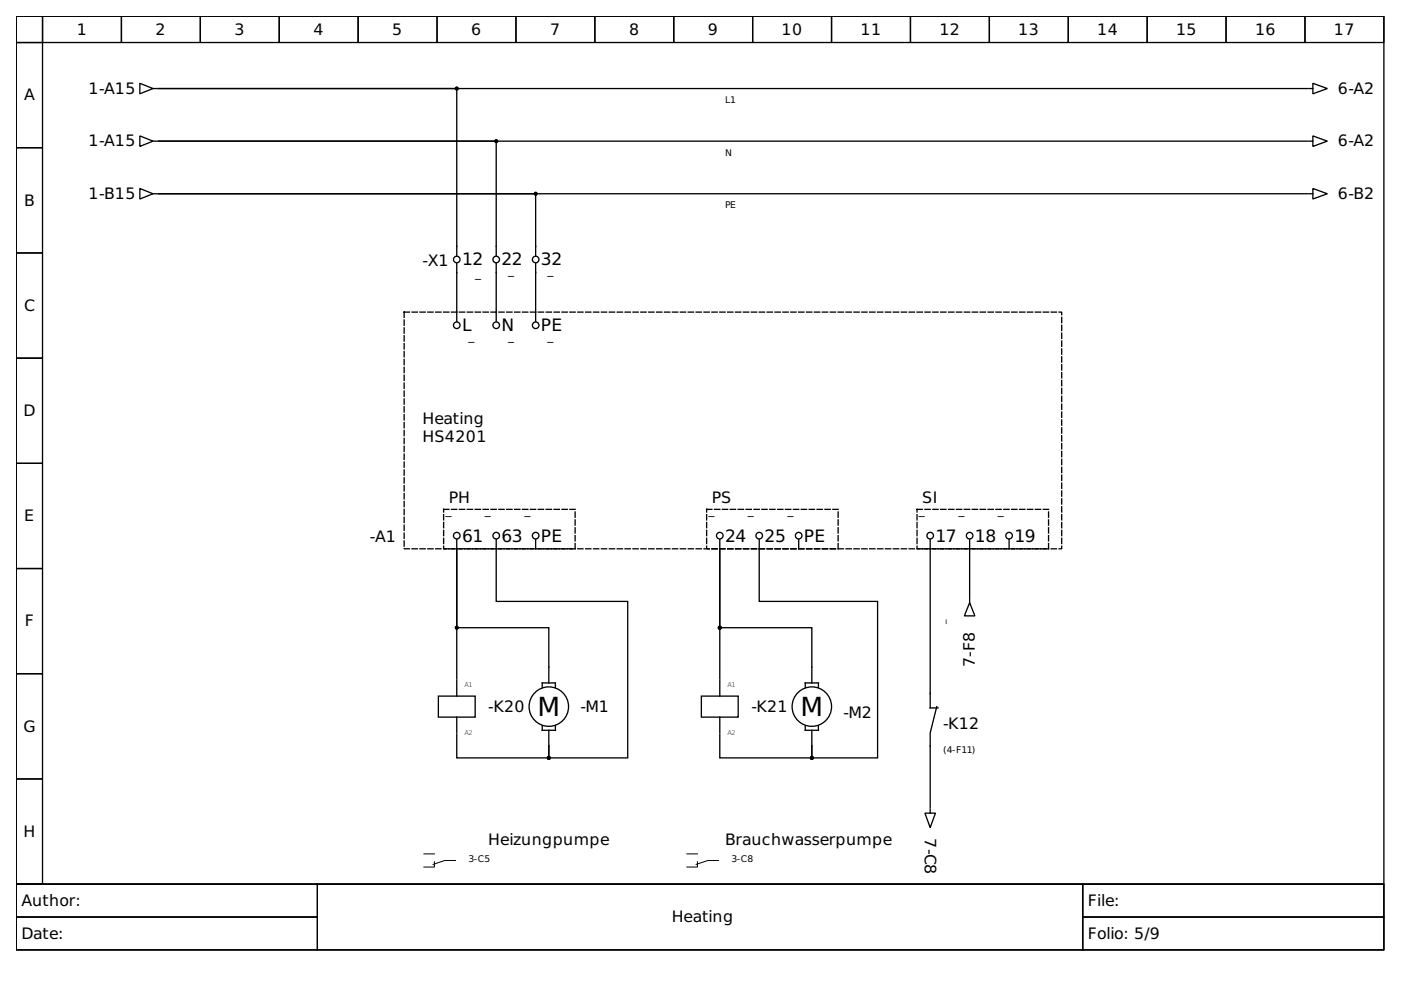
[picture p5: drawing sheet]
<svg xmlns="http://www.w3.org/2000/svg" width="297mm" height="210mm" viewBox="0 0 297 210" stroke-linecap="round" stroke-linejoin="round" font-family="sans-serif">
<g fill="none" stroke="#000" stroke-width=".28">
<path d="M3.4 3.4h290v184.1h-290zM3.4 3.4h5.6v5.6h-5.6zM3.4 9h5.6v22.3h-5.6zM9 3.4h16.7v5.6h-16.7zM25.7 3.4h16.8v5.6h-16.8zM29.6 17.7l2.8 1.1-2.8 1.1zM32.4 18.8h.9M42.5 3.4h16.7v5.6h-16.7zM59.2 3.4h16.7v5.6h-16.7zM75.9 3.4h16.8v5.6h-16.8zM92.7 3.4h16.7v5.6h-16.7zM109.4 3.4h16.7v5.6h-16.7z"/>
<path d="M126.1 3.4h16.7v5.6h-16.7zM142.8 3.4h16.8v5.6h-16.8zM159.6 3.4h16.7v5.6h-16.7zM176.3 3.4h16.7v5.6h-16.7zM193 3.4h16.8v5.6h-16.8zM209.8 3.4h16.7v5.6h-16.7zM226.5 3.4h16.7v5.6h-16.7zM243.2 3.4h16.8v5.6h-16.8zM260 3.4h16.7v5.6h-16.7zM276.7 3.4h16.7v5.6h-16.7zM277.2 18.8h-243.6h63.2v35.4M277.5 18.8h.9"/>
<path d="M278.4 17.7l3 1.1-3 1.1zM3.4 31.3h5.6v22.3h-5.6zM29.6 28.8l2.8 1.1-2.8 1.1zM29.6 40l2.8 1.1-2.8 1.1zM32.4 29.9h.9M277.2 29.9h-243.6h71.6v24.3M277.5 29.9h.9M278.4 28.8l3 1.1-3 1.1zM278.4 40l3 1.1-3 1.1zM3.4 53.6h5.6v22.3h-5.6zM32.4 41.1h.9M96.8 55.9v12.2"/>
<path d="M105.2 55.9v12.2M113.6 55.9v12.2M277.2 41.1h-243.6h80v13.1M277.5 41.1h.9M3.4 75.9h5.6v22.3h-5.6zM3.4 98.2h5.6v22.3h-5.6zM96.8 114.4v2M96.8 116.4v27.6M96.8 116.4v16.7h19.6v11.7M105.2 114.4v13.1h27.9v33.2h-16.7v-2.5M113.6 114.4v2M152.6 116.4v27.6"/>
<path d="M152.6 116.4v16.7h19.5v11.7M152.6 114.4v2M161 114.4v13.1h25.1v33.2h-14v-2.5M169.3 114.4v2M197.2 114.4v35.7h1.7M205.6 114.4v12.3M213.9 114.4v2M3.4 120.5h5.6v22.3h-5.6zM205.6 127.8l1.1 2.8h-2.2zM205.6 127v.8M3.4 142.8h5.6v22.4h-5.6zM92.9 147.6h7.8v4.4h-7.8z"/>
<path d="M96.8 144.2v3.4M96.8 152v3.4M96.8 155.7v5h19.6v-2.5M115 145.8v-1h2.8v1M115 153.9v.9h2.8v-.9M116.4 154.8v3.4M148.7 147.6h7.8v4.4h-7.8zM152.6 155.7v5h19.5v-2.5M152.6 144.2v3.4M152.6 152v3.4M170.7 153.9v.9h2.8v-.9M170.7 145.8v-1h2.8v1"/>
<path d="M172.1 154.8v3.4M198.6 149.8l-1.4 5.6v15.9M3.4 165.2h5.6v22.3h-5.6zM196.1 172.4h2.2l-1.1 3.1zM197.2 171.6v.8M3.4 187.5h290v13.9h-290z"/>
<circle cx="96.8" cy="55" r=".7"/>
<circle cx="105.2" cy="55" r=".7"/>
<circle cx="113.6" cy="55" r=".7"/>
<circle cx="96.8" cy="69" r=".7"/>
<circle cx="105.2" cy="69" r=".7"/>
<circle cx="113.6" cy="69" r=".7"/>
<circle cx="96.8" cy="113.6" r=".7"/>
<circle cx="105.2" cy="113.6" r=".7"/>
<circle cx="113.6" cy="113.6" r=".7"/>
<circle cx="152.6" cy="113.6" r=".7"/>
<circle cx="161" cy="113.6" r=".7"/>
<circle cx="169.3" cy="113.6" r=".7"/>
<circle cx="197.2" cy="113.6" r=".7"/>
<circle cx="205.6" cy="113.6" r=".7"/>
<circle cx="213.9" cy="113.6" r=".7"/>
<circle cx="116.4" cy="149.8" r="4.2"/>
<circle cx="172.1" cy="149.8" r="4.2"/>
</g>
<path d="M3.4 187.5h63.9v6.9h-63.9zM3.4 194.4h63.9v7h-63.9zM67.3 187.5h162.3v13.9h-162.3zM89.9 181h2.2M92.1 182.7v1.1h-2.2M96.6 182.4h-2.3l-2.5 .9M145.6 181h2.3M147.9 182.7v1.1h-2.3M152.3 182.4h-2.2l-2.5 .9M229.6 187.5h63.8v6.9h-63.8zM229.6 194.4h63.8v7h-63.8z" fill="none" stroke="#000" stroke-width=".21"/>
<path d="M85.7 66.2h139.4v50.2h-139.4zM94.1 108h27.8v8.4h-27.8zM149.8 108h27.9v8.4h-27.9zM194.4 108h27.9v8.4h-27.9z" fill="none" stroke="#000" stroke-width=".28" stroke-dasharray="1.1 .6"/>
<g fill="#000" stroke="#000" stroke-width=".28">
<circle cx="96.8" cy="18.8" r=".28"/>
<circle cx="105.2" cy="29.9" r=".28"/>
<circle cx="113.6" cy="41.1" r=".28"/>
<circle cx="96.8" cy="133.1" r=".28"/>
<circle cx="152.6" cy="133.1" r=".28"/>
<circle cx="116.4" cy="160.7" r=".28"/>
<circle cx="172.1" cy="160.7" r=".28"/>
</g>
<g font-size="5.6">
<text x="114" y="151.8">M</text>
<text x="169.8" y="151.8">M</text>
</g>
<g font-size="3.6">
<text x="98" y="56.3">12</text>
<text x="106.3" y="56.3">22</text>
<text x="114.7" y="56.3">32</text>
<text x="98" y="70.2">L</text>
<text x="106.3" y="70.2">N</text>
<text x="114.7" y="70.2">PE</text>
<text x="98" y="114.8">61</text>
<text x="106.3" y="114.8">63</text>
<text x="114.7" y="114.8">PE</text>
<text x="153.7" y="114.8">24</text>
<text x="162.1" y="114.8">25</text>
<text x="170.5" y="114.8">PE</text>
<text x="198.3" y="114.8">17</text>
<text x="206.7" y="114.8">18</text>
<text x="215.1" y="114.8">19</text>
</g>
<g font-size="3.3">
<text x="16.3" y="7.3">1</text>
<text x="33" y="7.3">2</text>
<text x="49.7" y="7.3">3</text>
<text x="66.5" y="7.3">4</text>
<text x="83.2" y="7.3">5</text>
<text x="99.9" y="7.3">6</text>
<text x="116.6" y="7.3">7</text>
<text x="133.4" y="7.3">8</text>
<text x="150.1" y="7.3">9</text>
<text x="165.7" y="7.3">10</text>
<text x="182.4" y="7.3">11</text>
<text x="199.2" y="7.3">12</text>
<text x="215.9" y="7.3">13</text>
<text x="232.6" y="7.3">14</text>
<text x="249.4" y="7.3">15</text>
<text x="266.1" y="7.3">16</text>
<text x="282.8" y="7.3">17</text>
<text x="5.1" y="21.3">A</text>
<text x="18.8" y="19.9">1-A15</text>
<text x="283.7" y="19.9">6-A2</text>
<text x="18.8" y="31">1-A15</text>
<text x="283.7" y="31">6-A2</text>
<text x="5.1" y="43.6">B</text>
<text x="18.8" y="42.2">1-B15</text>
<text x="283.7" y="42.2">6-B2</text>
<text x="89.6" y="56.4">-X1</text>
<text x="5.1" y="65.9">C</text>
<text x="5" y="88.2">D</text>
<text x="89.6" y="89.9">Heating</text>
<text x="89.6" y="93.8">HS4201</text>
<text x="95.2" y="106.6">PH</text>
<text x="150.9" y="106.6">PS</text>
<text x="195.5" y="106.6">SI</text>
<text x="5.1" y="110.5">E</text>
<text x="78.4" y="115">-A1</text>
<text x="5.3" y="132.8">F</text>
<text x="206.7" y="141.5" transform="rotate(-90 206.7 141.5)">7-F8</text>
<text x="5" y="155.1">G</text>
<text x="103.5" y="150.9">-K20</text>
<text x="123.1" y="150.9">-M1</text>
<text x="159.3" y="150.9">-K21</text>
<text x="178.8" y="152.3">-M2</text>
<text x="199.9" y="154.6">-K12</text>
<text x="5" y="177.4">H</text>
<text x="103.5" y="179.1">Heizungpumpe</text>
<text x="153.7" y="179.1">Brauchwasserpumpe</text>
<text x="196.1" y="177.7" transform="rotate(90 196.1 177.7)">7-C8</text>
<text x="4.6" y="192.1">Author:</text>
<text x="142.4" y="195.5">Heating</text>
<text x="230.7" y="192.1">File:</text>
<text x="4.6" y="199">Date:</text>
<text x="230.7" y="199">Folio: 5/9</text>
</g>
<g font-size="2.5">
<text x="100.7" y="58.6">_</text>
<text x="107.7" y="58.1">_</text>
<text x="116.1" y="58.1">_</text>
<text x="99.4" y="72">_</text>
<text x="107.7" y="72">_</text>
<text x="116.1" y="72">_</text>
<text x="95.7" y="109.9" transform="rotate(-180 95.7 109.9)">_</text>
<text x="104.1" y="109.9" transform="rotate(-180 104.1 109.9)">_</text>
<text x="112.5" y="109.9" transform="rotate(-180 112.5 109.9)">_</text>
<text x="151.5" y="109.9" transform="rotate(-180 151.5 109.9)">_</text>
<text x="159.9" y="109.9" transform="rotate(-180 159.9 109.9)">_</text>
<text x="168.2" y="109.9" transform="rotate(-180 168.2 109.9)">_</text>
<text x="196.1" y="109.9" transform="rotate(-180 196.1 109.9)">_</text>
<text x="204.5" y="109.9" transform="rotate(-180 204.5 109.9)">_</text>
<text x="212.8" y="109.9" transform="rotate(-180 212.8 109.9)">_</text>
</g>
<g font-size="2">
<text x="153.7" y="21.8">L1</text>
<text x="153.7" y="33">N</text>
<text x="153.7" y="44.1">PE</text>
<text x="200.3" y="132.3" transform="rotate(-90 200.3 132.3)">_</text>
<text x="199.9" y="159.6">(4-F11)</text>
<text x="99.4" y="182.9">3-C5</text>
<text x="155.1" y="182.9">3-C8</text>
</g>
<g font-size="1.4">
<text x="98.5" y="145.7">A1</text>
<text x="154.3" y="145.7">A1</text>
<text x="98.5" y="155.8">A2</text>
<text x="154.3" y="155.8">A2</text>
</g>
</svg>
